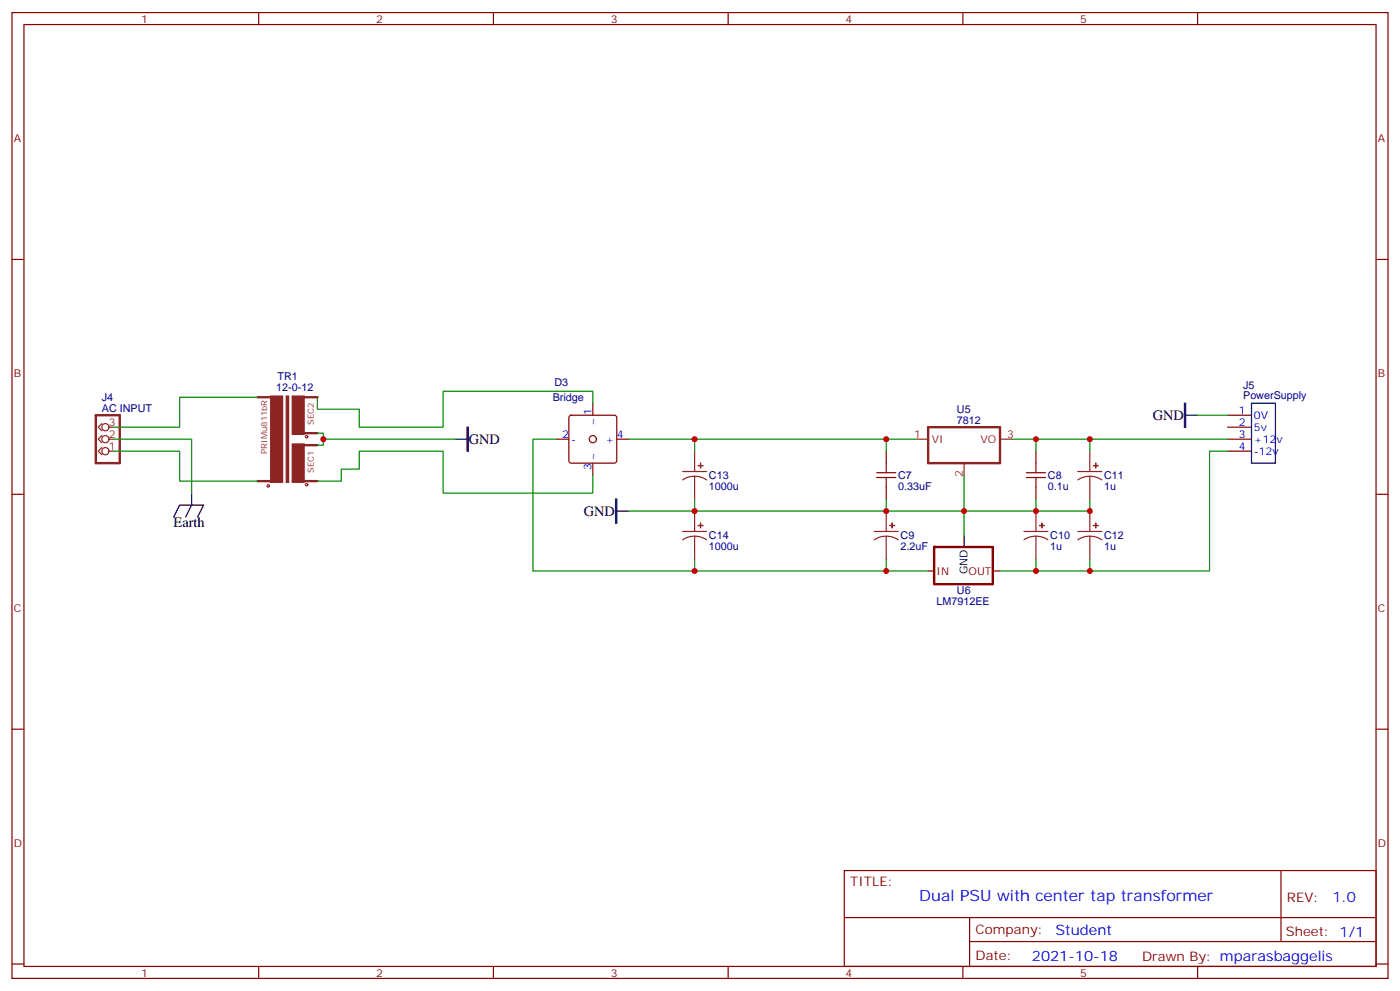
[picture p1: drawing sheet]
<svg xmlns="http://www.w3.org/2000/svg" width="412mm" height="292mm" viewBox="0 0 412 292" stroke-linecap="round" stroke-linejoin="round" font-family="sans-serif">
<g fill="none" stroke="#870000" stroke-width=".35">
<path d="M3.5 3.7h405.4v284.3h-405.4zM7.1 7.2h398.2v277.3h-398.2zM76.2 3.7v3.5M145.3 3.7v3.5M214.5 3.7v3.5M283.6 3.7v3.5M352.8 3.7v3.5M3.5 76.4h3.6M405.3 76.4h3.6M174.6 118.7v3.5M164 129.3h3.6M167.8 122.4l.5-.2h12.7l.5 .2 .2 .5v12.7l-.3 .5-.4 .2h-12.7l-.5-.2-.2-.5v-12.7z"/>
<path d="M174.6 136.3v3.6M181.7 129.3h3.5M261.1 132.8v3.5M305.2 132.8v3.5M361.6 122.2h7.1M361.6 125.8h7.1M361.6 129.3h7.1M361.6 132.8h7.1M3.5 145.5h3.6M261.1 143.4v3.5M305.2 143.4v3.5M405.3 145.5h3.6"/>
<path d="M273.4 168.1h1.8M292.8 168.1h1.8M3.5 214.7h3.6M405.3 214.7h3.6M248.7 256.3h156.6v28.2h-156.6zM377.3 256.3v20.9M248.7 270.1h156.5M285.6 277.2h119.6M285.6 270.1v14.2M3.5 283.8h3.6M76.2 284.5v3.5M145.3 284.5v3.5"/>
<path d="M214.5 284.5v3.5M283.6 284.5v3.5M352.8 284.5v3.5M405.3 283.8h3.6"/>
<circle cx="174.6" cy="129.3" r="1.06"/>
</g>
<path d="M273.4 125.8h21.2v10.5h-21.2z" fill="none" stroke="#8c2424" stroke-width=".71"/>
<g fill="none" stroke="#8c2424" stroke-width=".35">
<path d="M201.1 138.8h7M204.6 132.8v6M269.9 129.3h3.5M284 136.3v3.6M294.6 129.3h3.5M317.5 138.8h7.1M321 132.8v6M201.1 156.5h7M204.6 140.2l-1.8 .3-1.7 .8M204.6 140.2l1.9 .3 1.6 .8M204.6 157.9l-1.8 .2-1.7 .8M204.6 157.9l1.9 .2 1.6 .8"/>
<path d="M204.6 140.2v6.7M204.6 150.5v6M204.6 157.9v6.7M257.5 156.5h7.1M261.1 157.9l-1.9 .2-1.7 .8M261.1 157.9l1.8 .2 1.7 .8M261.1 150.5v6M261.1 157.9v6.7M301.6 156.5h7.1M305.2 157.9l-1.9 .2-1.7 .8M305.2 157.9l1.8 .2 1.7 .8M305.2 150.5v6"/>
<path d="M305.2 157.9v6.7M317.5 156.5h7.1M321 140.2l-1.8 .3-1.7 .8M321 140.2l1.9 .3 1.7 .8M321 157.9l-1.8 .2-1.7 .8M321 157.9l1.9 .2 1.7 .8M321 140.2v6.7M321 150.5v6M321 157.9v6.7"/>
<circle cx="90.3" cy="128.6" r=".35"/>
<circle cx="79" cy="143.1" r=".35"/>
<circle cx="90.3" cy="142.7" r=".35"/>
</g>
<path d="M368.7 118.7h7v17.6h-7zM284 157.5v3.5" fill="none" stroke="#000" stroke-width=".35"/>
<path d="M275.2 161.1h17.2v10.9h-17.2z" fill="none" stroke="#870000" stroke-width=".71"/>
<path d="M258.2 139.2h5.7M261.1 136.3v2.9M302.3 139.2h5.7M305.2 136.3v2.9M258.2 140.6h5.7M261.1 140.6v2.8M302.3 140.6h5.7M305.2 140.6v2.8" fill="none" stroke="#a10000" stroke-width=".35"/>
<g fill="#8c2424" stroke="#8c2424" stroke-width=".35">
<path d="M322.1 137.1h1.4z"/>
<path d="M322.8 136.3v1.5z"/>
<path d="M322.1 154.7h1.4z"/>
<path d="M322.8 154v1.4z"/>
<path d="M205.7 137.1h1.4z"/>
<path d="M206.3 136.3l.1 1.5z"/>
<path d="M205.7 154.7h1.4z"/>
<path d="M206.3 154l.1 1.4z"/>
<path d="M262.1 154.7h1.4z"/>
<path d="M262.8 154v1.4z"/>
<path d="M306.2 154.7h1.4z"/>
<path d="M306.9 154v1.4z"/>
</g>
<g fill="#8c2424">
<circle cx="75.8" cy="116.9" r=".18"/>
<circle cx="75.8" cy="141.6" r=".18"/>
<circle cx="93.5" cy="127.5" r=".18"/>
<circle cx="93.5" cy="116.9" r=".18"/>
<circle cx="93.5" cy="141.6" r=".18"/>
<circle cx="93.5" cy="131.1" r=".18"/>
</g>
<path d="M75.8 116.9h7.1M86.4 116.9h7.1M28.2 122.2h7.1v14.1h-7.1zM86.4 127.5h7.1M86.4 131.1h7.1M75.8 141.6h7.1M86.4 141.6h7.1" fill="none" stroke="#8c2424" stroke-width=".71"/>
<g fill="#8c2424" stroke="#8c2424" stroke-width=".35">
<path d="M86.1 116.6h3.5v11.3h-3.5z"/>
<path d="M86.1 130.7h3.5v11.3h-3.5z"/>
<path d="M84.3 116.6h.7v25.4h-.7z"/>
<path d="M79.7 116.6h3.6v25.4h-3.6z"/>
</g>
<g fill="none" stroke="#8c2424" stroke-width=".35">
<path d="M30 131.8l-1.1 1 1.1 1.1M30 128.2l-1.1 1.1 1.1 1.1M30 124.7l-1.1 1.1 1.1 1M32.1 132.8h1.4M32.1 129.3h1.4M32.1 125.8h1.4"/>
<circle cx="31" cy="129.3" r="1.06"/>
<circle cx="31" cy="125.8" r="1.06"/>
<circle cx="31" cy="132.8" r="1.06"/>
</g>
<path d="M348.9 118.7h.3v7.1h-.3zM137.6 125.8h.3v7h-.3zM181.3 146.9h.4v7.1h-.4z" fill="#000" stroke="#000" stroke-width=".35"/>
<path d="M134.1 129.3h3.5M349.2 122.2h3.6M51.2 152.2l1.7-3.5h7.1l-1.8 3.5M56.4 145.2v3.5l-1.7 3.5M181.7 150.5h3.5" fill="none" stroke="#000" stroke-width=".35"/>
<g fill="none" stroke="#008700" stroke-width=".35">
<path d="M75.8 116.9h-22.9v8.9h-19.4M93.5 116.9v3.6h12.3v5.3h24.7v-10.6h44.1v3.5M33.5 132.8h19.4v8.8h22.9M33.5 129.3h22.9v15.9M93.5 127.5h1.7v3.6h-1.7M95.2 129.3h38.9M164 129.3h-7v38.8h116.4M174.6 139.9v5.3h-44.1v-12.4h-24.7v5.3h-5.3v3.5h-7M185.2 129.3h75.9M204.6 129.3v3.5M269.9 129.3h-8.8v3.5M284 139.9v17.6"/>
<path d="M298.1 129.3h7.1v3.5M305.2 129.3h15.8v3.5M321 129.3h40.6M352.8 122.2h8.8M361.6 132.8h-5.3v35.3h-35.3M204.6 146.9v3.6M261.1 146.9v3.6M305.2 146.9v3.6h-120M321 146.9v3.6h-15.8M204.6 164.6v3.5M261.1 164.6v3.5M305.2 164.6v3.5"/>
<path d="M321 164.6v3.5h-26.4"/>
</g>
<g fill="#c00">
<circle cx="284" cy="150.5" r=".88"/>
<circle cx="261.1" cy="150.5" r=".88"/>
<circle cx="204.6" cy="129.3" r=".88"/>
<circle cx="204.6" cy="150.5" r=".88"/>
<circle cx="261.1" cy="129.3" r=".88"/>
<circle cx="305.2" cy="150.5" r=".88"/>
<circle cx="305.2" cy="129.3" r=".88"/>
<circle cx="321" cy="150.5" r=".88"/>
<circle cx="204.6" cy="168.1" r=".88"/>
<circle cx="261.1" cy="168.1" r=".88"/>
<circle cx="305.2" cy="168.1" r=".88"/>
<circle cx="321" cy="129.3" r=".88"/>
<circle cx="321" cy="168.1" r=".88"/>
<circle cx="95.3" cy="129.3" r=".88"/>
</g>
<text font-size="4.6" fill="#00f" x="270.8" y="265.3">Dual PSU with center tap transformer</text>
<g font-size="4.2">
<text x="339.5" y="123.7">GND</text>
<text x="138.1" y="130.7">GND</text>
<text x="51.2" y="155">Earth</text>
<text x="172" y="151.9">GND</text>
</g>
<g font-size="4.2" fill="#00f">
<text x="392.5" y="265.6">1.0</text>
<text x="310.9" y="275.1">Student</text>
<text x="304" y="282.9">2021-10-18</text>
</g>
<g font-size="3.9" fill="#800">
<text x="250.5" y="260.9">TITLE:</text>
<text x="379.1" y="265.6">REV:</text>
<text x="287.4" y="275.1">Company:</text>
<text x="378.7" y="275.7">Sheet: 1/1</text>
<text x="287.4" y="282.8">Date:</text>
<text x="336.4" y="282.8">Drawn By: mparasbaggelis</text>
</g>
<g font-size="3.2" fill="#800">
<text x="41.6" y="6.7">1</text>
<text x="110.8" y="6.7">2</text>
<text x="179.9" y="6.7">3</text>
<text x="249.1" y="6.7">4</text>
<text x="318.2" y="6.7">5</text>
<text x="4.1" y="41.8">A</text>
<text x="405.9" y="41.8">A</text>
<text x="4.1" y="110.9">B</text>
<text x="405.9" y="110.9">B</text>
<text x="4.1" y="180.1">C</text>
<text x="405.9" y="180.1">C</text>
<text x="4.1" y="249.2">D</text>
<text x="405.9" y="249.2">D</text>
<text x="41.6" y="287.5">1</text>
<text x="110.8" y="287.5">2</text>
<text x="179.9" y="287.5">3</text>
<text x="249.1" y="287.5">4</text>
<text x="318.2" y="287.5">5</text>
</g>
<g font-size="3.2" fill="#000080">
<text x="81.7" y="112">TR1</text>
<text x="163.3" y="113.7">D3</text>
<text x="30" y="118">J4</text>
<text x="81.4" y="115.2">12-0-12</text>
<text x="162.8" y="118.1">Bridge</text>
<text x="366.2" y="117.6">PowerSupply</text>
<text x="366.2" y="114.4">J5</text>
<text x="30" y="121.2">AC INPUT</text>
<text x="281.9" y="124.7">7812</text>
<text x="281.9" y="121.5">U5</text>
<text x="208.8" y="141">C13</text>
<text x="264.6" y="141">C7</text>
<text x="308.7" y="141">C8</text>
<text x="325.3" y="141.1">C11</text>
<text x="208.8" y="144.2">1000u</text>
<text x="264.6" y="144.2">0.33uF</text>
<text x="308.7" y="144.2">0.1u</text>
<text x="325.3" y="144.2">1u</text>
<text x="208.8" y="161.8">1000u</text>
<text x="208.8" y="158.7">C14</text>
<text x="265.3" y="161.8">2.2uF</text>
<text x="265.3" y="158.7">C9</text>
<text x="309.4" y="161.8">1u</text>
<text x="309.4" y="158.7">C10</text>
<text x="325.3" y="161.8">1u</text>
<text x="325.3" y="158.7">C12</text>
<text x="275.8" y="178.1">LM7912EE</text>
<text x="281.9" y="174.8">U6</text>
</g>
<g font-size="3.2" fill="#8d2323">
<text x="32.1" y="125.4">3</text>
<text x="32.1" y="128.9">2</text>
<text x="269.3" y="128.9">1</text>
<text x="274.5" y="130.4">VI</text>
<text x="288.8" y="130.4">VO</text>
<text x="296.7" y="128.9">3</text>
<text x="32.1" y="132.5">1</text>
<text x="283.6" y="140.5" transform="rotate(-90 283.6 140.5)">2</text>
</g>
<g font-size="3.2" fill="#00f">
<text x="174.3" y="122.2" transform="rotate(-90 174.3 122.2)">1</text>
<text x="175.7" y="125.5" transform="rotate(-90 175.7 125.5)">~</text>
<text x="364.9" y="121.9">1</text>
<text x="364.9" y="125.4">2</text>
<text x="369.4" y="123.3">0V</text>
<text x="165.6" y="128.9">2</text>
<text x="168.3" y="130.4">-</text>
<text x="178.4" y="130.4">+</text>
<text x="181.7" y="128.9">4</text>
<text x="364.9" y="128.9">3</text>
<text x="369.4" y="126.8">5v</text>
<text x="369.4" y="130.4">+12v</text>
<text x="175.7" y="135.6" transform="rotate(-90 175.7 135.6)">~</text>
<text x="364.9" y="132.5">4</text>
<text x="369.4" y="133.9">-12v</text>
<text x="174.3" y="138.4" transform="rotate(-90 174.3 138.4)">3</text>
</g>
<g font-size="3.2" fill="#880001">
<text x="275.9" y="169.2">IN</text>
<text x="285.3" y="169.2">OUT</text>
</g>
<text font-size="3.2" x="285" y="169" transform="rotate(-90 285 169)">GND</text>
<g font-size="2.5" fill="#8d2323">
<text x="92.4" y="125.1" transform="rotate(-90 92.4 125.1)">SEC2</text>
<text x="78.7" y="133.5" transform="rotate(-90 78.7 133.5)">PRIMu811bR</text>
<text x="92.4" y="139.2" transform="rotate(-90 92.4 139.2)">SEC1</text>
</g>
</svg>
